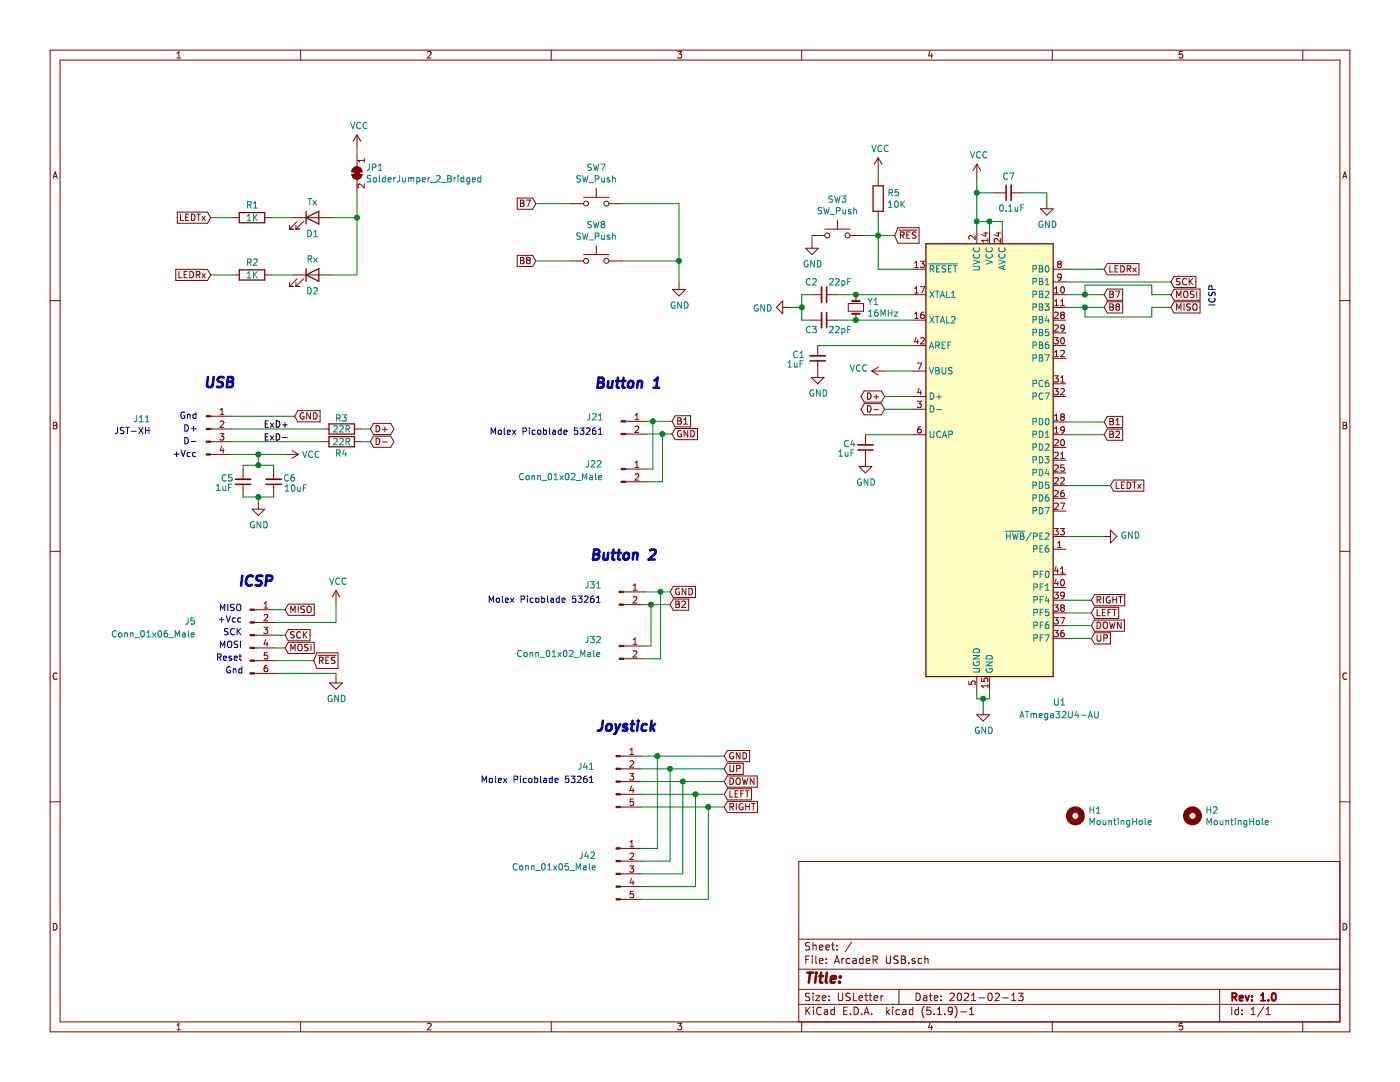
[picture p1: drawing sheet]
EESchema Schematic File Version 4
EELAYER 30 0
EELAYER END
$Descr USLetter 11000 8500
encoding utf-8
Sheet 1 1
Title ""
Date "2021-02-13"
Rev "1.0"
Comp ""
Comment1 ""
Comment2 ""
Comment3 ""
Comment4 ""
$EndDescr
$Comp
L Connector:Conn_01x02_Male J21
U 1 1
P 4880 3310
F 0 "J21" H 4675 3345 50  0000 C CNN
F 1 "Conn_01x02_Male" H 4525 3275 50  0001 C CNN
F 2 "Connector_Molex:Molex_PicoBlade_53261-0271_1x02-1MP_P1.25mm_Horizontal" H 4880 3310 50  0001 C CNN
F 3 "~" H 4880 3310 50  0001 C CNN
	1    4880 3310
	1    0    0    -1  
$EndComp
$Comp
L Connector:Conn_01x05_Male J41
U 1 1
P 4840 6140
F 0 "J41" H 4605 6260 50  0000 C CNN
F 1 "Conn_01x05_Male" H 4365 6415 50  0001 C CNN
F 2 "Connector_Molex:Molex_PicoBlade_53261-0571_1x05-1MP_P1.25mm_Horizontal" H 4840 6140 50  0001 C CNN
F 3 "~" H 4840 6140 50  0001 C CNN
	1    4840 6140
	1    0    0    -1  
$EndComp
Text Notes 4665 3065 0    79   Italic 16
Button 1
Text Notes 4630 4415 0    79   Italic 16
Button 2
Text Notes 4675 5760 0    79   Italic 16
Joystick
$Comp
L MCU_Microchip_ATmega:ATmega32U4-AU U1
U 1 1
P 7775 3615
F 0 "U1" H 8325 1715 50  0000 C CNN
F 1 "ATmega32U4-AU" H 8325 1615 50  0000 C CNN
F 2 "Package_QFP:TQFP-44_10x10mm_P0.8mm" H 7775 3615 50  0001 C CIN
F 3 "http://ww1.microchip.com/downloads/en/DeviceDoc/Atmel-7766-8-bit-AVR-ATmega16U4-32U4_Datasheet.pdf" H 7775 3615 50  0001 C CNN
	1    7775 3615
	1    0    0    -1  
$EndComp
$Comp
L Device:Crystal_Small Y1
U 1 1
P 6725 2415
F 0 "Y1" V 6679 2503 50  0000 L CNN
F 1 "16MHz" V 6770 2503 50  0000 L CNN
F 2 "Crystal:Crystal_HC49-4H_Vertical" H 6725 2415 50  0001 C CNN
F 3 "~" H 6725 2415 50  0001 C CNN
	1    6725 2415
	0    1    1    0   
$EndComp
$Comp
L Device:C_Small C3
U 1 1
P 6475 2515
F 0 "C3" V 6550 2415 50  0000 C CNN
F 1 "22pF" V 6550 2640 50  0000 C CNN
F 2 "Capacitor_SMD:C_1206_3216Metric_Pad1.42x1.75mm_HandSolder" H 6475 2515 50  0001 C CNN
F 3 "~" H 6475 2515 50  0001 C CNN
	1    6475 2515
	0    1    1    0   
$EndComp
$Comp
L Device:C_Small C2
U 1 1
P 6475 2315
F 0 "C2" V 6375 2215 50  0000 C CNN
F 1 "22pF" V 6375 2440 50  0000 C CNN
F 2 "Capacitor_SMD:C_1206_3216Metric_Pad1.42x1.75mm_HandSolder" H 6475 2315 50  0001 C CNN
F 3 "~" H 6475 2315 50  0001 C CNN
	1    6475 2315
	0    1    1    0   
$EndComp
$Comp
L power:GND #PWR0101
U 1 1
P 6200 2415
F 0 "#PWR0101" H 6200 2165 50  0001 C CNN
F 1 "GND" V 6205 2287 50  0000 R CNN
F 2 "" H 6200 2415 50  0001 C CNN
F 3 "" H 6200 2415 50  0001 C CNN
	1    6200 2415
	0    1    1    0   
$EndComp
Wire Wire Line
	7175 2315 6725 2315
Wire Wire Line
	7175 2515 6725 2515
Wire Wire Line
	6575 2515 6725 2515
Connection ~ 6725 2515
Wire Wire Line
	6725 2315 6575 2315
Connection ~ 6725 2315
Wire Wire Line
	6200 2415 6300 2415
Wire Wire Line
	6300 2415 6300 2315
Wire Wire Line
	6300 2315 6375 2315
Wire Wire Line
	6300 2415 6300 2515
Wire Wire Line
	6300 2515 6375 2515
Connection ~ 6300 2415
Wire Wire Line
	7675 1815 7675 1740
Wire Wire Line
	7675 1740 7775 1740
Wire Wire Line
	7775 1740 7775 1815
Connection ~ 7675 1740
Wire Wire Line
	7775 1740 7875 1740
Wire Wire Line
	7875 1740 7875 1815
Connection ~ 7775 1740
$Comp
L Device:R R5
U 1 1
P 6900 1560
F 0 "R5" H 6970 1606 50  0000 L CNN
F 1 "10K" H 6970 1515 50  0000 L CNN
F 2 "Resistor_SMD:R_1206_3216Metric_Pad1.42x1.75mm_HandSolder" V 6830 1560 50  0001 C CNN
F 3 "~" H 6900 1560 50  0001 C CNN
	1    6900 1560
	1    0    0    -1  
$EndComp
Wire Wire Line
	6900 2115 7175 2115
$Comp
L power:GND #PWR0102
U 1 1
P 7725 5565
F 0 "#PWR0102" H 7725 5315 50  0001 C CNN
F 1 "GND" H 7730 5392 50  0000 C CNN
F 2 "" H 7725 5565 50  0001 C CNN
F 3 "" H 7725 5565 50  0001 C CNN
	1    7725 5565
	1    0    0    -1  
$EndComp
Wire Wire Line
	7675 5415 7675 5490
Wire Wire Line
	7675 5490 7725 5490
Wire Wire Line
	7775 5490 7775 5415
Wire Wire Line
	7725 5490 7725 5565
Connection ~ 7725 5490
Wire Wire Line
	7725 5490 7775 5490
$Comp
L Device:C_Small C1
U 1 1
P 6425 2815
F 0 "C1" H 6575 2790 50  0000 C CNN
F 1 "1uF" H 6600 2865 50  0000 C CNN
F 2 "Capacitor_SMD:C_1206_3216Metric_Pad1.42x1.75mm_HandSolder" H 6425 2815 50  0001 C CNN
F 3 "~" H 6425 2815 50  0001 C CNN
	1    6425 2815
	-1   0    0    1   
$EndComp
$Comp
L power:VCC #PWR0104
U 1 1
P 7675 1390
F 0 "#PWR0104" H 7675 1240 50  0001 C CNN
F 1 "VCC" H 7692 1563 50  0000 C CNN
F 2 "" H 7675 1390 50  0001 C CNN
F 3 "" H 7675 1390 50  0001 C CNN
	1    7675 1390
	1    0    0    -1  
$EndComp
$Comp
L power:GND #PWR0106
U 1 1
P 6425 2915
F 0 "#PWR0106" H 6425 2665 50  0001 C CNN
F 1 "GND" H 6430 2742 50  0000 C CNN
F 2 "" H 6425 2915 50  0001 C CNN
F 3 "" H 6425 2915 50  0001 C CNN
	1    6425 2915
	1    0    0    -1  
$EndComp
$Comp
L power:GND #PWR0107
U 1 1
P 8675 4215
F 0 "#PWR0107" H 8675 3965 50  0001 C CNN
F 1 "GND" V 8680 4087 50  0000 R CNN
F 2 "" H 8675 4215 50  0001 C CNN
F 3 "" H 8675 4215 50  0001 C CNN
	1    8675 4215
	0    -1   -1   0   
$EndComp
Wire Wire Line
	8375 4215 8675 4215
$Comp
L power:VCC #PWR0108
U 1 1
P 6950 2915
F 0 "#PWR0108" H 6950 2765 50  0001 C CNN
F 1 "VCC" V 6968 3042 50  0000 L CNN
F 2 "" H 6950 2915 50  0001 C CNN
F 3 "" H 6950 2915 50  0001 C CNN
	1    6950 2915
	0    -1   -1   0   
$EndComp
Wire Wire Line
	7175 2915 6950 2915
$Comp
L Device:C_Small C4
U 1 1
P 6800 3515
F 0 "C4" H 6925 3490 50  0000 C CNN
F 1 "1uF" H 6950 3565 50  0000 C CNN
F 2 "Capacitor_SMD:C_1206_3216Metric_Pad1.42x1.75mm_HandSolder" H 6800 3515 50  0001 C CNN
F 3 "~" H 6800 3515 50  0001 C CNN
	1    6800 3515
	-1   0    0    1   
$EndComp
$Comp
L power:GND #PWR0109
U 1 1
P 6800 3615
F 0 "#PWR0109" H 6800 3365 50  0001 C CNN
F 1 "GND" H 6805 3442 50  0000 C CNN
F 2 "" H 6800 3615 50  0001 C CNN
F 3 "" H 6800 3615 50  0001 C CNN
	1    6800 3615
	1    0    0    -1  
$EndComp
Text GLabel 8725 3815 2    50   Input ~ 0
LEDTx
Wire Wire Line
	8375 2115 8675 2115
Wire Wire Line
	8375 3815 8725 3815
Text GLabel 1655 1710 0    50   Input ~ 0
LEDTx
Text GLabel 1655 2160 0    50   Input ~ 0
LEDRx
$Comp
L Device:R R1
U 1 1
P 1980 1710
F 0 "R1" V 1880 1660 50  0000 L CNN
F 1 "1K" V 1980 1660 50  0000 L CNN
F 2 "Resistor_SMD:R_1206_3216Metric_Pad1.42x1.75mm_HandSolder" V 1910 1710 50  0001 C CNN
F 3 "~" H 1980 1710 50  0001 C CNN
	1    1980 1710
	0    1    1    0   
$EndComp
$Comp
L Device:R R2
U 1 1
P 1980 2160
F 0 "R2" V 1880 2110 50  0000 L CNN
F 1 "1K" V 1980 2110 50  0000 L CNN
F 2 "Resistor_SMD:R_1206_3216Metric_Pad1.42x1.75mm_HandSolder" V 1910 2160 50  0001 C CNN
F 3 "~" H 1980 2160 50  0001 C CNN
	1    1980 2160
	0    1    1    0   
$EndComp
$Comp
L Device:LED D1
U 1 1
P 2455 1710
F 0 "D1" H 2455 1585 50  0000 C CNN
F 1 "Tx" H 2455 1835 50  0000 C CNN
F 2 "LED_SMD:LED_1206_3216Metric_Pad1.42x1.75mm_HandSolder" H 2455 1710 50  0001 C CNN
F 3 "~" H 2455 1710 50  0001 C CNN
	1    2455 1710
	1    0    0    -1  
$EndComp
$Comp
L Device:LED D2
U 1 1
P 2455 2160
F 0 "D2" H 2455 2035 50  0000 C CNN
F 1 "Rx" H 2455 2285 50  0000 C CNN
F 2 "LED_SMD:LED_1206_3216Metric_Pad1.42x1.75mm_HandSolder" H 2455 2160 50  0001 C CNN
F 3 "~" H 2455 2160 50  0001 C CNN
	1    2455 2160
	1    0    0    -1  
$EndComp
$Comp
L power:VCC #PWR0110
U 1 1
P 2805 1160
F 0 "#PWR0110" H 2805 1010 50  0001 C CNN
F 1 "VCC" H 2822 1333 50  0000 C CNN
F 2 "" H 2805 1160 50  0001 C CNN
F 3 "" H 2805 1160 50  0001 C CNN
	1    2805 1160
	1    0    0    -1  
$EndComp
Wire Wire Line
	2130 1710 2305 1710
Wire Wire Line
	1830 1710 1655 1710
Wire Wire Line
	2305 2160 2130 2160
Wire Wire Line
	2605 1710 2805 1710
Wire Wire Line
	2805 1710 2805 1510
Wire Wire Line
	2805 1710 2805 2160
Wire Wire Line
	2805 2160 2605 2160
Connection ~ 2805 1710
Text GLabel 5690 6040 2    50   Input ~ 0
UP
Text GLabel 5690 6140 2    50   Input ~ 0
DOWN
Text GLabel 5690 6240 2    50   Input ~ 0
LEFT
Text GLabel 5690 6340 2    50   Input ~ 0
RIGHT
Text GLabel 5280 3310 2    50   Input ~ 0
B1
Text GLabel 5265 4750 2    50   Input ~ 0
B2
Text GLabel 5280 3410 2    50   Input ~ 0
GND
Text GLabel 5265 4650 2    50   Input ~ 0
GND
Text GLabel 5690 5940 2    50   Input ~ 0
GND
Wire Wire Line
	5080 3310 5130 3310
Wire Wire Line
	5080 3410 5205 3410
Text GLabel 8575 5015 2    50   Input ~ 0
UP
Text GLabel 8575 4915 2    50   Input ~ 0
DOWN
Text GLabel 8575 4815 2    50   Input ~ 0
LEFT
Text GLabel 8575 4715 2    50   Input ~ 0
RIGHT
Text GLabel 8675 2315 2    50   Input ~ 0
B7
Text GLabel 8675 2415 2    50   Input ~ 0
B8
Wire Wire Line
	8375 2315 8525 2315
Wire Wire Line
	8375 5015 8575 5015
Wire Wire Line
	8375 4915 8575 4915
Wire Wire Line
	8375 4815 8575 4815
Wire Wire Line
	8375 4715 8575 4715
Wire Wire Line
	6800 3415 7175 3415
Wire Wire Line
	6425 2715 7175 2715
Text GLabel 8675 3415 2    50   Input ~ 0
B2
Text GLabel 8675 3315 2    50   Input ~ 0
B1
Wire Wire Line
	8375 3315 8675 3315
Wire Wire Line
	8675 3415 8375 3415
Text GLabel 6950 3115 0    50   BiDi ~ 0
D+
Text GLabel 6950 3215 0    50   BiDi ~ 0
D-
Wire Wire Line
	6950 3115 7175 3115
Wire Wire Line
	7175 3215 6950 3215
$Comp
L Device:C_Small C7
U 1 1
P 7925 1515
F 0 "C7" V 8050 1515 50  0000 C CNN
F 1 "0.1uF" V 7800 1490 50  0000 C CNN
F 2 "Capacitor_SMD:C_1206_3216Metric_Pad1.42x1.75mm_HandSolder" H 7925 1515 50  0001 C CNN
F 3 "~" H 7925 1515 50  0001 C CNN
	1    7925 1515
	0    -1   -1   0   
$EndComp
Wire Wire Line
	7675 1390 7675 1515
Wire Wire Line
	7825 1515 7675 1515
Connection ~ 7675 1515
Wire Wire Line
	7675 1515 7675 1740
$Comp
L power:GND #PWR0113
U 1 1
P 8225 1590
F 0 "#PWR0113" H 8225 1340 50  0001 C CNN
F 1 "GND" H 8230 1417 50  0000 C CNN
F 2 "" H 8225 1590 50  0001 C CNN
F 3 "" H 8225 1590 50  0001 C CNN
	1    8225 1590
	1    0    0    -1  
$EndComp
Wire Wire Line
	8025 1515 8225 1515
Wire Wire Line
	8225 1515 8225 1590
Wire Wire Line
	5080 3685 5130 3685
Wire Wire Line
	5130 3685 5130 3310
Connection ~ 5130 3310
Wire Wire Line
	5130 3310 5280 3310
Wire Wire Line
	5080 3785 5205 3785
Wire Wire Line
	5205 3785 5205 3410
Connection ~ 5205 3410
Wire Wire Line
	5205 3410 5280 3410
$Comp
L Connector:Conn_01x02_Male J32
U 1 1
P 4865 5075
F 0 "J32" H 4660 5125 50  0000 C CNN
F 1 "Conn_01x02_Male" H 4390 5015 50  0000 C CNN
F 2 "ArcadeR USB:PinHeader_1x02_P2.54mm_Vertical-BoxSilk" H 4865 5075 50  0001 C CNN
F 3 "~" H 4865 5075 50  0001 C CNN
	1    4865 5075
	1    0    0    -1  
$EndComp
Wire Wire Line
	5065 5075 5115 5075
Wire Wire Line
	5065 5175 5190 5175
$Comp
L Connector:Conn_01x05_Male J42
U 1 1
P 4840 6865
F 0 "J42" H 4615 7010 50  0000 C CNN
F 1 "Conn_01x05_Male" H 4355 6920 50  0000 C CNN
F 2 "ArcadeR USB:PinHeader_1x05_P2.54mm_Vertical-BoxSilk" H 4840 6865 50  0001 C CNN
F 3 "~" H 4840 6865 50  0001 C CNN
	1    4840 6865
	1    0    0    -1  
$EndComp
Wire Wire Line
	5040 5940 5165 5940
Wire Wire Line
	5690 6040 5265 6040
Wire Wire Line
	5040 6140 5365 6140
Wire Wire Line
	5690 6240 5465 6240
Wire Wire Line
	5040 6340 5565 6340
Wire Wire Line
	5040 6665 5165 6665
Wire Wire Line
	5165 6665 5165 5940
Connection ~ 5165 5940
Wire Wire Line
	5165 5940 5690 5940
Wire Wire Line
	5040 6765 5265 6765
Wire Wire Line
	5265 6765 5265 6040
Connection ~ 5265 6040
Wire Wire Line
	5265 6040 5040 6040
Wire Wire Line
	5040 6865 5365 6865
Wire Wire Line
	5365 6865 5365 6140
Connection ~ 5365 6140
Wire Wire Line
	5365 6140 5690 6140
Wire Wire Line
	5040 6965 5465 6965
Wire Wire Line
	5465 6965 5465 6240
Connection ~ 5465 6240
Wire Wire Line
	5465 6240 5040 6240
Wire Wire Line
	5040 7065 5565 7065
Wire Wire Line
	5565 7065 5565 6340
Connection ~ 5565 6340
Wire Wire Line
	5565 6340 5690 6340
Text Notes 3845 3425 0    50   ~ 0
Molex Picoblade 53261
Text Notes 3830 4745 0    50   ~ 0
Molex Picoblade 53261
Text Notes 3775 6160 0    50   ~ 0
Molex Picoblade 53261
$Comp
L Connector:Conn_01x02_Male J22
U 1 1
P 4880 3685
F 0 "J22" H 4665 3725 50  0000 C CNN
F 1 "Conn_01x02_Male" H 4405 3625 50  0000 C CNN
F 2 "ArcadeR USB:PinHeader_1x02_P2.54mm_Vertical-BoxSilk" H 4880 3685 50  0001 C CNN
F 3 "~" H 4880 3685 50  0001 C CNN
	1    4880 3685
	1    0    0    -1  
$EndComp
$Comp
L Mechanical:MountingHole H2
U 1 1
P 9370 6410
F 0 "H2" H 9470 6456 50  0000 L CNN
F 1 "MountingHole" H 9470 6365 50  0000 L CNN
F 2 "MountingHole:MountingHole_3.5mm" H 9370 6410 50  0001 C CNN
F 3 "~" H 9370 6410 50  0001 C CNN
	1    9370 6410
	1    0    0    -1  
$EndComp
Wire Wire Line
	5065 4650 5190 4650
Wire Wire Line
	5115 5075 5115 4750
Wire Wire Line
	5065 4750 5115 4750
Connection ~ 5115 4750
Wire Wire Line
	5115 4750 5265 4750
Wire Wire Line
	5190 5175 5190 4650
Connection ~ 5190 4650
Wire Wire Line
	5190 4650 5265 4650
$Comp
L Jumper:SolderJumper_2_Bridged JP1
U 1 1
P 2805 1360
F 0 "JP1" V 2759 1428 50  0000 L CNN
F 1 "SolderJumper_2_Bridged" V 2850 1428 50  0000 L CNN
F 2 "Jumper:SolderJumper-2_P1.3mm_Bridged_RoundedPad1.0x1.5mm" H 2805 1360 50  0001 C CNN
F 3 "~" H 2805 1360 50  0001 C CNN
	1    2805 1360
	0    1    1    0   
$EndComp
Wire Wire Line
	2805 1160 2805 1210
$Comp
L Switch:SW_Push SW3
U 1 1
P 6580 1850
F 0 "SW3" H 6580 2135 50  0000 C CNN
F 1 "SW_Push" H 6580 2044 50  0000 C CNN
F 2 "Button_Switch_THT:SW_PUSH_6mm_H4.3mm" V 6950 2390 50  0001 C CNN
F 3 "~" H 6580 2050 50  0001 C CNN
	1    6580 1850
	-1   0    0    -1  
$EndComp
$Comp
L power:GND #PWR0114
U 1 1
P 6380 1900
F 0 "#PWR0114" H 6380 1650 50  0001 C CNN
F 1 "GND" H 6385 1727 50  0000 C CNN
F 2 "" H 6380 1900 50  0001 C CNN
F 3 "" H 6380 1900 50  0001 C CNN
	1    6380 1900
	1    0    0    -1  
$EndComp
Wire Wire Line
	6380 1900 6380 1850
Wire Wire Line
	6780 1850 6900 1850
Wire Wire Line
	6900 1850 6900 2115
$Comp
L power:VCC #PWR0105
U 1 1
P 6900 1340
F 0 "#PWR0105" H 6900 1190 50  0001 C CNN
F 1 "VCC" H 6917 1513 50  0000 C CNN
F 2 "" H 6900 1340 50  0001 C CNN
F 3 "" H 6900 1340 50  0001 C CNN
	1    6900 1340
	1    0    0    -1  
$EndComp
Wire Wire Line
	6900 1710 6900 1850
Connection ~ 6900 1850
Wire Wire Line
	6900 1410 6900 1340
Text Notes 1865 4620 0    79   Italic 16
ICSP
Text Notes 1905 4810 2    50   ~ 0
MISO
Text Notes 1905 4900 2    50   ~ 0
+Vcc
Text Notes 1905 5000 2    50   ~ 0
SCK
Text Notes 1905 5100 2    50   ~ 0
MOSI
Text Notes 1905 5200 2    50   ~ 0
Reset
Text Notes 1915 5300 2    50   ~ 0
Gnd
$Comp
L power:GND #PWR0115
U 1 1
P 2640 5315
F 0 "#PWR0115" H 2640 5065 50  0001 C CNN
F 1 "GND" H 2645 5142 50  0000 C CNN
F 2 "" H 2640 5315 50  0001 C CNN
F 3 "" H 2640 5315 50  0001 C CNN
	1    2640 5315
	1    0    0    -1  
$EndComp
Text GLabel 7030 1850 2    50   Input ~ 0
~RES
Wire Wire Line
	7030 1850 6900 1850
$Comp
L power:VCC #PWR0116
U 1 1
P 2640 4740
F 0 "#PWR0116" H 2640 4590 50  0001 C CNN
F 1 "VCC" H 2657 4913 50  0000 C CNN
F 2 "" H 2640 4740 50  0001 C CNN
F 3 "" H 2640 4740 50  0001 C CNN
	1    2640 4740
	1    0    0    -1  
$EndComp
$Comp
L Connector:Conn_01x06_Male J5
U 1 1
P 1965 4990
F 0 "J5" H 1495 5100 50  0000 C CNN
F 1 "Conn_01x06_Male" H 1205 5000 50  0000 C CNN
F 2 "Connector_PinHeader_2.54mm:PinHeader_2x03_P2.54mm_Vertical" H 1965 4990 50  0001 C CNN
F 3 "~" H 1965 4990 50  0001 C CNN
	1    1965 4990
	1    0    0    -1  
$EndComp
Wire Wire Line
	2165 5290 2640 5290
Wire Wire Line
	2640 5290 2640 5315
Text GLabel 2465 5190 2    50   Input ~ 0
~RES
Wire Wire Line
	2165 4890 2640 4890
Wire Wire Line
	2640 4740 2640 4890
Text GLabel 2240 4790 2    50   Input ~ 0
MISO
Text GLabel 2240 4990 2    50   Input ~ 0
SCK
Text GLabel 2240 5090 2    50   Input ~ 0
MOSI
Wire Wire Line
	2165 4990 2240 4990
Wire Wire Line
	2165 5090 2240 5090
Wire Wire Line
	2165 4790 2240 4790
Wire Wire Line
	2165 5190 2465 5190
Text GLabel 9200 2315 2    50   Input ~ 0
MOSI
Text GLabel 9200 2215 2    50   Input ~ 0
SCK
Text GLabel 9200 2415 2    50   Input ~ 0
MISO
Wire Wire Line
	8675 2415 8525 2415
Wire Wire Line
	8525 2415 8525 2490
Wire Wire Line
	9050 2415 9200 2415
Connection ~ 8525 2415
Wire Wire Line
	8525 2415 8375 2415
Wire Wire Line
	8525 2315 8525 2240
Wire Wire Line
	8525 2240 9050 2240
Wire Wire Line
	9050 2240 9050 2315
Wire Wire Line
	9050 2315 9200 2315
Connection ~ 8525 2315
Wire Wire Line
	8525 2315 8675 2315
Wire Wire Line
	8525 2490 9050 2490
Wire Wire Line
	9050 2415 9050 2490
Wire Wire Line
	8375 2215 9200 2215
Text Notes 9560 2410 1    50   ~ 0
ICSP
Wire Wire Line
	1655 2160 1830 2160
Text GLabel 8675 2115 2    50   Input ~ 0
LEDRx
$Comp
L Connector:Conn_01x02_Male J31
U 1 1
P 4865 4650
F 0 "J31" H 4660 4705 50  0000 C CNN
F 1 "Conn_01x02_Male" H 4390 4800 50  0001 C CNN
F 2 "Connector_Molex:Molex_PicoBlade_53261-0271_1x02-1MP_P1.25mm_Horizontal" H 4865 4650 50  0001 C CNN
F 3 "~" H 4865 4650 50  0001 C CNN
	1    4865 4650
	1    0    0    -1  
$EndComp
$Comp
L Switch:SW_Push SW8
U 1 1
P 4685 2050
F 0 "SW8" H 4685 2335 50  0000 C CNN
F 1 "SW_Push" H 4685 2244 50  0000 C CNN
F 2 "ArcadeR USB:SW_Tactile_SPST_Angled_PTS645Vx83-2LFS-DoubleSidedSS" H 4685 2250 50  0001 C CNN
F 3 "~" H 4685 2250 50  0001 C CNN
	1    4685 2050
	-1   0    0    -1  
$EndComp
Wire Wire Line
	5335 1600 5335 2050
Wire Wire Line
	5335 2050 5335 2225
Connection ~ 5335 2050
Wire Wire Line
	4885 2050 5335 2050
Wire Wire Line
	4885 1600 5335 1600
$Comp
L power:GND #PWR0111
U 1 1
P 5335 2225
F 0 "#PWR0111" H 5335 1975 50  0001 C CNN
F 1 "GND" H 5340 2052 50  0000 C CNN
F 2 "" H 5335 2225 50  0001 C CNN
F 3 "" H 5335 2225 50  0001 C CNN
	1    5335 2225
	1    0    0    -1  
$EndComp
Wire Wire Line
	4210 2050 4485 2050
Wire Wire Line
	4210 1600 4485 1600
Text GLabel 4210 2050 0    50   Input ~ 0
B8
Text GLabel 4210 1600 0    50   Input ~ 0
B7
$Comp
L Switch:SW_Push SW7
U 1 1
P 4685 1600
F 0 "SW7" H 4685 1885 50  0000 C CNN
F 1 "SW_Push" H 4685 1794 50  0000 C CNN
F 2 "ArcadeR USB:SW_Tactile_SPST_Angled_PTS645Vx83-2LFS-DoubleSidedSS" H 4685 1800 50  0001 C CNN
F 3 "~" H 4685 1800 50  0001 C CNN
	1    4685 1600
	1    0    0    -1  
$EndComp
$Comp
L Mechanical:MountingHole H1
U 1 1
P 8450 6410
F 0 "H1" H 8550 6456 50  0000 L CNN
F 1 "MountingHole" H 8550 6365 50  0000 L CNN
F 2 "MountingHole:MountingHole_3.5mm" H 8450 6410 50  0001 C CNN
F 3 "~" H 8450 6410 50  0001 C CNN
	1    8450 6410
	1    0    0    -1  
$EndComp
Wire Wire Line
	2150 3655 2150 3685
Wire Wire Line
	1910 3655 1910 3685
Wire Wire Line
	2030 3570 2245 3570
Connection ~ 2030 3570
Wire Wire Line
	2030 3655 2150 3655
Connection ~ 2030 3655
Wire Wire Line
	2030 3655 2030 3570
Wire Wire Line
	2030 3905 2150 3905
Connection ~ 2030 3905
Wire Wire Line
	2030 3950 2030 3905
Wire Wire Line
	1910 3905 2030 3905
Wire Wire Line
	1910 3655 2030 3655
Wire Wire Line
	2150 3905 2150 3885
$Comp
L Device:C_Small C6
U 1 1
P 2150 3785
F 0 "C6" H 2025 3760 50  0000 C CNN
F 1 "10uF" H 1975 3840 50  0000 C CNN
F 2 "Capacitor_SMD:C_1206_3216Metric_Pad1.42x1.75mm_HandSolder" H 2150 3785 50  0001 C CNN
F 3 "~" H 2150 3785 50  0001 C CNN
	1    2150 3785
	-1   0    0    1   
$EndComp
Wire Wire Line
	1910 3885 1910 3905
Text Notes 1550 3600 2    50   ~ 0
+Vcc
Text Notes 1555 3500 2    50   ~ 0
D-
Text Notes 1555 3400 2    50   ~ 0
D+
Wire Wire Line
	1820 3570 2030 3570
Wire Wire Line
	2535 3470 1820 3470
Wire Wire Line
	1820 3370 2535 3370
Wire Wire Line
	2315 3270 1820 3270
$Comp
L power:GND #PWR0112
U 1 1
P 2030 3950
F 0 "#PWR0112" H 2030 3700 50  0001 C CNN
F 1 "GND" H 2035 3777 50  0000 C CNN
F 2 "" H 2030 3950 50  0001 C CNN
F 3 "" H 2030 3950 50  0001 C CNN
	1    2030 3950
	1    0    0    -1  
$EndComp
$Comp
L Device:C_Small C5
U 1 1
P 1910 3785
F 0 "C5" H 2035 3760 50  0000 C CNN
F 1 "1uF" H 2060 3835 50  0000 C CNN
F 2 "Capacitor_SMD:C_1206_3216Metric_Pad1.42x1.75mm_HandSolder" H 1910 3785 50  0001 C CNN
F 3 "~" H 1910 3785 50  0001 C CNN
	1    1910 3785
	-1   0    0    1   
$EndComp
Wire Wire Line
	2835 3370 2910 3370
Wire Wire Line
	2835 3470 2910 3470
Text Notes 895  3420 0    50   ~ 0
JST-XH
$Comp
L Device:R R3
U 1 1
P 2685 3370
F 0 "R3" V 2600 3315 50  0000 L CNN
F 1 "22R" V 2685 3295 50  0000 L CNN
F 2 "Resistor_SMD:R_1206_3216Metric_Pad1.42x1.75mm_HandSolder" V 2615 3370 50  0001 C CNN
F 3 "~" H 2685 3370 50  0001 C CNN
	1    2685 3370
	0    1    1    0   
$EndComp
$Comp
L Device:R R4
U 1 1
P 2685 3470
F 0 "R4" V 2775 3415 50  0000 L CNN
F 1 "22R" V 2685 3395 50  0000 L CNN
F 2 "Resistor_SMD:R_1206_3216Metric_Pad1.42x1.75mm_HandSolder" V 2615 3470 50  0001 C CNN
F 3 "~" H 2685 3470 50  0001 C CNN
	1    2685 3470
	0    1    1    0   
$EndComp
$Comp
L Connector:Conn_01x04_Male J11
U 1 1
P 1620 3370
F 0 "J11" H 1115 3450 50  0000 C CNN
F 1 "Conn_01x04_Male" H 1170 3595 50  0001 C CNN
F 2 "ArcadeR USB:JST_XH_B4B-XH-A_1x04_P2.50mm_Vertical-BoxSilk-Back" H 1620 3370 50  0001 C CNN
F 3 "~" H 1620 3370 50  0001 C CNN
	1    1620 3370
	1    0    0    -1  
$EndComp
Text GLabel 2315 3270 2    50   Input ~ 0
GND
Text GLabel 2910 3470 2    50   BiDi ~ 0
D-
Text GLabel 2910 3370 2    50   BiDi ~ 0
D+
Text Notes 1595 3060 0    79   Italic 16
USB
Text Label 2070 3370 0    50   ~ 0
ExD+
Text Label 2070 3470 0    50   ~ 0
ExD-
$Comp
L power:VCC #PWR0117
U 1 1
P 2245 3570
F 0 "#PWR0117" H 2245 3420 50  0001 C CNN
F 1 "VCC" V 2245 3770 50  0000 C CNN
F 2 "" H 2245 3570 50  0001 C CNN
F 3 "" H 2245 3570 50  0001 C CNN
	1    2245 3570
	0    1    1    0   
$EndComp
Text Notes 1555 3300 2    50   ~ 0
Gnd
$EndSCHEMATC
